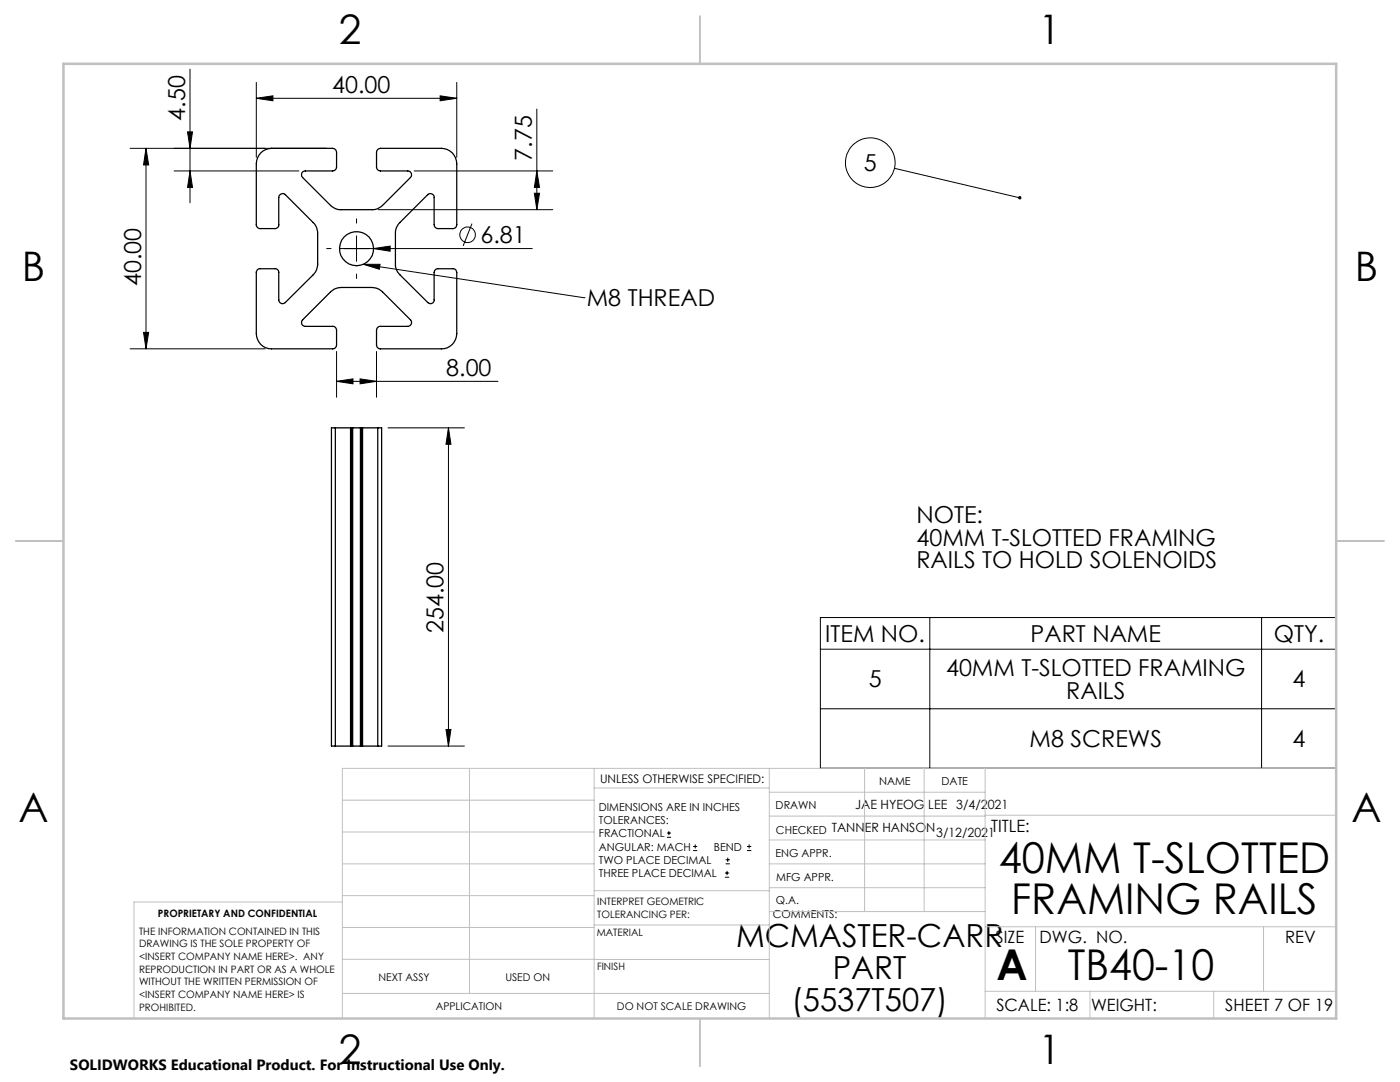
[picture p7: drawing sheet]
<svg xmlns="http://www.w3.org/2000/svg" width="279mm" height="216mm" viewBox="0 0 279 216" stroke-linecap="round" stroke-linejoin="round" font-family="sans-serif">
<g fill="none" stroke="#000" stroke-width=".2">
<path d="M37.9 13.8v26.7M51.2 19.6l3.3-.5v1zM51.2 16.4v15M51.2 19.6h40M87.8 19.1l3.4 .5-3.4 .5zM91.2 16.4v15M26 29.6h39.1M29.1 29.6l.6 3.3h-1.1zM29.1 29.6v40M34.7 34.1h25M37.4 26.3h1l-.5 3.3zM37.9 34.1l.5 3.3h-1z"/>
<path d="M82.7 34.1h27.6M106.6 38.6h1.1l-.6 3.2zM107.1 21.8v20M107.1 34.1l.6 3.3h-1.1zM178.5 33.6l25 5.9M65.2 49.6h.9M67.7 49.6h38.5M71.2 43.7v.8M71.2 47.1v5M71.2 54.7v.9M72.5 52.7l44.1 6.7M72.5 52.7h3.3l-.1 1z"/>
<path d="M74.5 49.6l3.4-.5v1zM75.5 41.8h34.8M94.2 44.6l-1.8 4.5M116.6 59.4h.1M26 69.6h26.9M28.6 66.3h1.1l-.6 3.3zM67.2 76.1l3.2-.5v1zM67.2 70.1v9.2M67.2 76.1h32.2M71.9 75.6l3.2 .5-3.2 .5zM75.1 70.1v9.2M77.4 85.4h15.3"/>
<path d="M89.5 85.4l.5 3.3h-1zM89.5 85.4v63.5M163.7 123.2h103v30.1h-103zM163.7 129.5h103M185.6 123.2v30.1M251.8 123.2v30.1M77.4 148.9h15.3M89 145.6h1l-.5 3.3zM163.7 141.4h103M133.1 167.1h.8M133.1 166.2h.8M133.5 165.8v.9"/>
<path d="M138.3 169.7h.8M138.3 168.9h.8M138.7 168.5v.8M144.7 175h.8M144.7 174.2h.8M144.8 172.4h.9M144.8 171.6h.9M145.1 173.8v.8M145.2 171.1v.9M149.1 169.7h.8M149.1 168.9h.8M149.5 168.5v.8"/>
<circle cx="173.7" cy="32.5" r="4.9"/>
<circle cx="93.3" cy="46.8" r="1.55"/>
</g>
<g fill="none" stroke="#c0c0c0" stroke-width=".2">
<path d="M68.3 159.7h50.3M93.7 153.3v44.9M118.6 153.3v49.9M118.6 157.2h34.9M153.5 153.3v49.9M153.5 158.1h43.1M172.5 153.3v28.6M184.4 153.3v28.6M196.6 153.3v49.9M266.7 153.3h-198.4v49.9M68.3 178.7h50.3M68.3 172.4h50.3"/>
<path d="M68.3 166h50.3M68.3 180h-41.6v23.2M118.6 177.7h35M153.5 167.6h43.1M153.5 162.8h43.1M153.5 172.4h43.1M153.5 177.1h43.1M196.6 162.7h70.1M68.3 198.2h85.2M68.3 191.4l85.2 .1M68.3 185.1h50.3M118.6 184.6h35"/>
<path d="M153.6 181.9h43M196.6 197.8h70.1M196.6 184.9h70.1M206.7 184.9v12.9M217.5 197.8v5.4M242.2 197.8v5.4M252.2 184.9v12.9"/>
</g>
<path d="M139.7 3.2v9.5M3.1 107.9h9.6M266.7 107.9h9.5M139.7 203.2v9.6" fill="none" stroke="#c0c0c0" stroke-width=".25"/>
<path d="M12.7 12.7h254v190.5h-254z" fill="none" stroke="#c0c0c0" stroke-width=".5"/>
<g fill="#000">
<path d="M74.5 49.6l3.4-.5v1z"/>
<path d="M51.2 19.6l3.3-.5v1zM87.8 19.1l3.4 .5-3.4 .5z"/>
<path d="M29.1 29.6l.6 3.3h-1.1zM28.6 66.3h1.1l-.6 3.3z"/>
<path d="M37.4 26.3h1l-.5 3.3zM37.9 34.1l.5 3.3h-1z"/>
<path d="M107.1 34.1l.6 3.3h-1.1zM106.6 38.6h1.1l-.6 3.2z"/>
<path d="M72.5 52.7h3.3l-.1 1zM203.2 39.3a.34 .34 0 0 0 .2 .5 .34 .34 0 0 0 .4-.3h-.3h.3a.33 .33 0 0 0-.1-.4 .33 .33 0 0 0-.5 .2z"/>
<path d="M67.2 76.1l3.2-.5v1zM71.9 75.6l3.2 .5-3.2 .5z"/>
<path d="M89.5 85.4l.5 3.3h-1zM89 145.6h1l-.5 3.3z"/>
</g>
<g fill="none" stroke="#000" stroke-width=".25">
<path d="M52 30.5a3.1 3.1 0 0 1 2.2-.9h12.2a.85 .85 0 0 1 .8 .8v2.9a.78 .78 0 0 1-.8 .8h-5.5a.76 .76 0 0 0-.7 .5 .76 .76 0 0 0 .2 .8l5.6 5.6a2.87 2.87 0 0 0 2.1 .8h6.1a2.87 2.87 0 0 0 2.1-.8l5.6-5.6a.76 .76 0 0 0 .2-.8 .76 .76 0 0 0-.7-.5h-5.5a.78 .78 0 0 1-.8-.8v-2.9a.85 .85 0 0 1 .8-.8h12.2a3.1 3.1 0 0 1 3.1 3.1v12.1a.73 .73 0 0 1-.8 .8h-3a.78 .78 0 0 1-.8-.8v-5.4a.76 .76 0 0 0-.4-.7 .76 .76 0 0 0-.8 .1l-5.6 5.6a2.87 2.87 0 0 0-.9 2.1v6.2a2.88 2.88 0 0 0 .9 2.1l5.6 5.6a.74 .74 0 0 0 .8 .1 .74 .74 0 0 0 .4-.7v-5.4a.78 .78 0 0 1 .8-.8h3a.73 .73 0 0 1 .8 .8v12.2a3 3 0 0 1-3.1 3h-12.2a.78 .78 0 0 1-.8-.7v-3a.78 .78 0 0 1 .8-.8h5.5a.76 .76 0 0 0 .7-.5 .76 .76 0 0 0-.2-.8l-5.6-5.6a3.1 3.1 0 0 0-2.1-.8h-6.1a3.1 3.1 0 0 0-2.1 .8l-5.6 5.6a.76 .76 0 0 0-.2 .8 .76 .76 0 0 0 .7 .5h5.5a.78 .78 0 0 1 .8 .8v3a.78 .78 0 0 1-.8 .7h-12.2a3 3 0 0 1-3-3v-12.2a.73 .73 0 0 1 .7-.8h3a.72 .72 0 0 1 .7 .8v5.4a.76 .76 0 0 0 .5 .7 .76 .76 0 0 0 .8-.1l5.6-5.6a2.88 2.88 0 0 0 .9-2.1v-6.2a2.87 2.87 0 0 0-.9-2.1l-5.6-5.6a.79 .79 0 0 0-.8-.1 .79 .79 0 0 0-.5 .7v5.4a.73 .73 0 0 1-.7 .8h-3a.73 .73 0 0 1-.7-.8v-12.1a3.3 3.3 0 0 1 .8-2.2zM66.9 85.4h-.8v63.5h.8M66.9 85.4v63.5M66.9 85.4h3.1M70 85.4h.2M70 85.4v63.5M70.2 85.4h.2M70.2 85.4v63.5M70.4 85.4h1.5M70.4 85.4v63.5M71.9 85.4h.2M71.9 85.4v63.5"/>
<path d="M72.1 85.4h.3M72.1 85.4v63.5M72.4 85.4v63.5M72.4 85.4h3M75.4 85.4h.8v63.5h-.8M75.4 85.4v63.5M66.9 148.9h3.1M70 148.9h.2M70.2 148.9h.2M70.4 148.9h1.5M71.9 148.9h.2M72.1 148.9h.3"/>
<path d="M72.4 148.9h3"/>
<circle cx="71.1" cy="49.6" r="3.4"/>
</g>
<g font-size="8.5">
<text x="199.3" y="174.2">40MM T-SLOTTED</text>
<text x="201.8" y="182.3">FRAMING RAILS</text>
<text x="198.9" y="195.5">A</text>
<text x="213.1" y="195.5">TB40-10</text>
</g>
<g font-size="8.1">
<text x="67.6" y="8.9">2</text>
<text x="207.3" y="8.9">1</text>
<text x="4.4" y="56.2">B</text>
<text x="270.4" y="56.2">B</text>
<text x="3.7" y="164.1">A</text>
<text x="269.7" y="164.1">A</text>
<text x="67.6" y="212.4">2</text>
<text x="207.3" y="212.4">1</text>
</g>
<g font-size="6.3">
<text x="146.9" y="189">MCMASTER-CARR</text>
<text x="166.2" y="195.4">PART</text>
<text x="157.9" y="201.7">(5537T507)</text>
</g>
<g font-size="4.7">
<text x="66.3" y="18.6">40.00</text>
<text x="36.9" y="24.1" transform="rotate(-90 36.9 24.1)">4.50</text>
<text x="106.2" y="32.1" transform="rotate(-90 106.2 32.1)">7.75</text>
<text x="172.4" y="34.1">5</text>
<text x="95.9" y="48.5">6.81</text>
<text x="28.2" y="57.1" transform="rotate(-90 28.2 57.1)">40.00</text>
<text x="117.1" y="61.1">M8 THREAD</text>
<text x="89.1" y="75.1">8.00</text>
<text x="182.9" y="104.3">NOTE:</text>
<text x="182.9" y="108.9">40MM T-SLOTTED FRAMING</text>
<text x="182.9" y="113.4">RAILS TO HOLD SOLENOIDS</text>
<text x="88.5" y="126.4" transform="rotate(-90 88.5 126.4)">254.00</text>
<text x="164.7" y="128.1">ITEM NO.</text>
<text x="205.7" y="128.1">PART NAME</text>
<text x="254.2" y="128.1">QTY.</text>
<text x="173.4" y="137.1">5</text>
<text x="188.8" y="134.9">40MM T-SLOTTED FRAMING</text>
<text x="258" y="137.1">4</text>
<text x="212.8" y="139.4">RAILS</text>
<text x="205.5" y="149">M8 SCREWS</text>
<text x="258" y="149">4</text>
</g>
<g font-size="3.4">
<text x="197.8" y="166">TITLE:</text>
<text x="198.7" y="188.1">SIZE</text>
<text x="207.5" y="188.1">DWG. NO.</text>
<text x="256.5" y="188.2">REV</text>
<text x="198.8" y="201.7">SCALE: 1:8</text>
<text x="217.7" y="201.8">WEIGHT:</text>
<text x="244.5" y="201.7">SHEET 7 OF 19</text>
</g>
<text font-size="3" x="14" y="213.5">SOLIDWORKS Educational Product. For Instructional Use Only.</text>
<g font-size="2.5">
<text x="170.7" y="161.4">JAE HYEOG LEE 3/4/2021</text>
<text x="166" y="166.1">TANNER HANSON</text>
<text x="186.9" y="167.1">3/12/2021</text>
</g>
<text font-size="2.4" x="119.8" y="156.2">UNLESS OTHERWISE SPECIFIED:</text>
<g font-size="2.2">
<text x="119.5" y="161.8">DIMENSIONS ARE IN INCHES</text>
<text x="154.8" y="161.4">DRAWN</text>
<text x="175.4" y="156.6">NAME</text>
<text x="187.9" y="156.7">DATE</text>
<text x="119.5" y="164.4">TOLERANCES:</text>
<text x="119.5" y="167.1">FRACTIONAL</text>
<text x="154.9" y="166.3">CHECKED</text>
<text x="119.5" y="169.7">ANGULAR: MACH</text>
<text x="119.5" y="172.4">TWO PLACE DECIMAL</text>
<text x="142.5" y="169.7">BEND</text>
<text x="154.8" y="171">ENG APPR.</text>
<text x="119.5" y="175">THREE PLACE DECIMAL</text>
<text x="154.9" y="175.7">MFG APPR.</text>
<text x="154.2" y="183.1">COMMENTS:</text>
<text x="154.9" y="180.4">Q.A.</text>
</g>
<g font-size="2.1">
<text x="75.5" y="195.7">NEXT ASSY</text>
<text x="100.9" y="195.7">USED ON</text>
<text x="86.9" y="201.5">APPLICATION</text>
<text x="123.1" y="201.6">DO NOT SCALE DRAWING</text>
</g>
<g font-size="2">
<text x="31.5" y="182.9">PROPRIETARY AND CONFIDENTIAL</text>
<text x="119.2" y="180.6">INTERPRET GEOMETRIC</text>
<text x="119.2" y="183.1">TOLERANCING PER:</text>
<text x="27.8" y="186.5">THE INFORMATION CONTAINED IN THIS</text>
<text x="27.8" y="189">DRAWING IS THE SOLE PROPERTY OF</text>
<text x="27.8" y="191.6">&lt;INSERT COMPANY NAME HERE&gt;. ANY</text>
<text x="119.1" y="186.7">MATERIAL</text>
<text x="27.8" y="194.1">REPRODUCTION IN PART OR AS A WHOLE</text>
<text x="27.8" y="196.6">WITHOUT THE WRITTEN PERMISSION OF</text>
<text x="119.1" y="193.5">FINISH</text>
<text x="27.8" y="199.1">&lt;INSERT COMPANY NAME HERE&gt; IS</text>
<text x="27.8" y="201.7">PROHIBITED.</text>
</g>
</svg>
